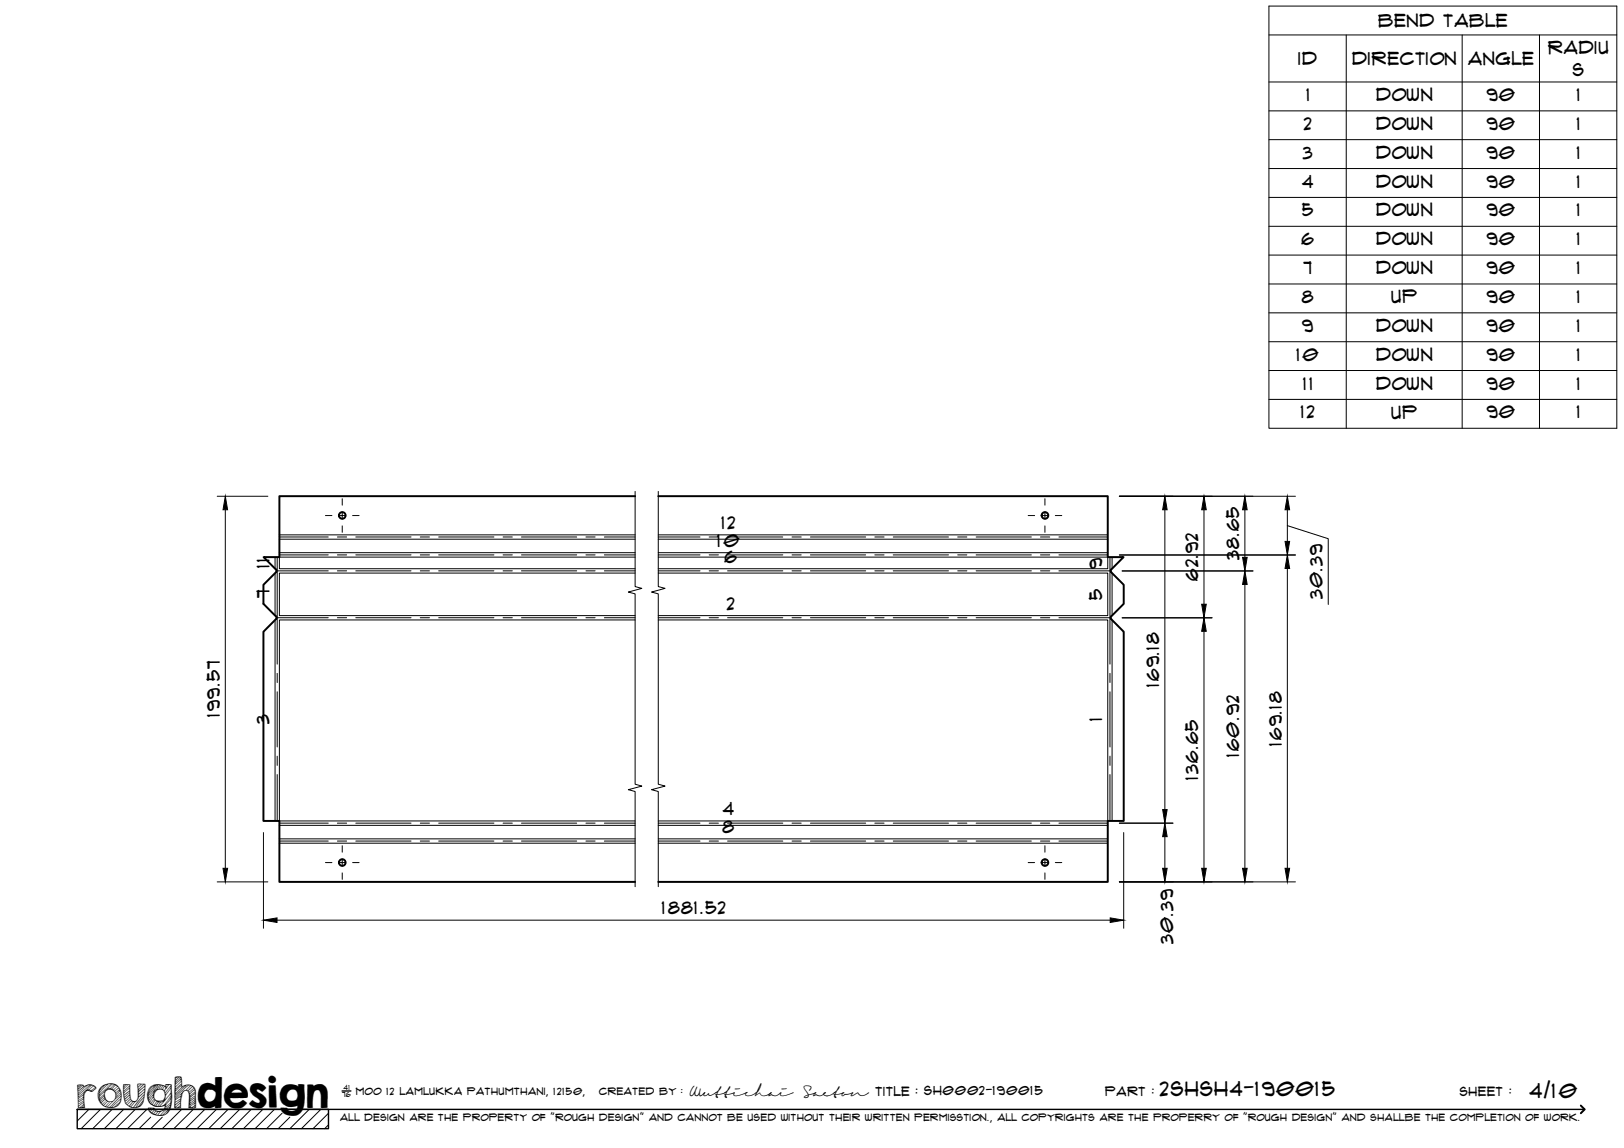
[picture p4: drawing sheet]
<svg xmlns="http://www.w3.org/2000/svg" width="420mm" height="297mm" viewBox="0 0 420 297" stroke-linecap="round" stroke-linejoin="round" font-family="sans-serif">
<!-- layer: Visible -->
<g fill="none" stroke="#000" stroke-width=".51">
<path d="M164.3 128.4h-92v15.8h-4.1l3.3 3.4-.1 .5-3.2 3.2v4.9l3.2 3.3 .1 .2-.1 .5M170.3 128.4h116.3v15.8h4.1l-3.3 3.4 .1 .5 3.2 3.2v4.9l-3.2 3.3-.1 .2 .1 .5M71.4 160.2l-3.2 3.3v48.9h4.1v15.8h92M287.5 160.2l3.2 3.3v48.9h-4.1v15.8h-116.3"/>
<circle cx="88.6" cy="133.4" r=".86"/>
<circle cx="270.4" cy="133.4" r=".86"/>
<circle cx="88.6" cy="223.2" r=".86"/>
<circle cx="270.4" cy="223.2" r=".86"/>
</g>
<!-- layer: Bend Center -->
<g fill="none" stroke="#000" stroke-width=".26">
<path d="M72.3 138.9h12.6M87.3 138.9h2.4M92.1 138.9h14.2M108.7 138.9h2.4M113.5 138.9h14.3M130.2 138.9h2.3M134.9 138.9h14.3M151.6 138.9h2.4M156.4 138.9h7.9M170.3 138.9h10.8M183.5 138.9h2.4M188.2 138.9h14.3"/>
<path d="M204.9 138.9h2.4M209.7 138.9h14.3M226.3 138.9h2.4M231.1 138.9h14.3M247.8 138.9h2.3M252.5 138.9h14.3M269.2 138.9h2.4M274 138.9h12.6M71.5 159.8h13.4M71.5 147.7h13.4M71.7 144.2v27.6M72.3 143.6h12.6"/>
<path d="M87.3 159.8h2.4M87.3 147.7h2.4M87.3 143.6h2.4M92.1 159.8h14.2M92.1 147.7h14.2M92.1 143.6h14.2M108.7 159.8h2.4M108.7 147.7h2.4M108.7 143.6h2.4M113.5 159.8h14.3M113.5 147.7h14.3M113.5 143.6h14.3"/>
<path d="M130.2 159.8h2.3M130.2 147.7h2.3M130.2 143.6h2.3M134.9 159.8h14.3M134.9 147.7h14.3M134.9 143.6h14.3M151.6 159.8h2.4M151.6 147.7h2.4M151.6 143.6h2.4M156.4 159.8h7.9M156.4 147.7h7.9M156.4 143.6h7.9"/>
<path d="M170.3 159.8h10.8M170.3 147.7h10.8M170.3 143.6h10.8M183.5 159.8h2.4M183.5 147.7h2.4M183.5 143.6h2.4M188.2 159.8h14.3M188.2 147.7h14.3M188.2 143.6h14.3M204.9 159.8h2.4M204.9 147.7h2.4M204.9 143.6h2.4"/>
<path d="M209.7 159.8h14.3M209.7 147.7h14.3M209.7 143.6h14.3M226.3 159.8h2.4M226.3 147.7h2.4M226.3 143.6h2.4M231.1 159.8h14.3M231.1 147.7h14.3M231.1 143.6h14.3M247.8 159.8h2.3M247.8 147.7h2.3M247.8 143.6h2.3"/>
<path d="M252.5 159.8h14.3M252.5 147.7h14.3M252.5 143.6h14.3M269.2 159.8h2.4M269.2 147.7h2.4M269.2 143.6h2.4M274 159.8h13.3M274 147.7h13.3M274 143.6h12.6M287.2 144.2v27.6M71.7 174.2v2.4M71.7 179v14.3"/>
<path d="M287.2 174.2v2.4M287.2 179v14.3M71.7 195.7v2.3M287.2 195.7v2.3M71.7 200.4v12M72.3 217.6h12.6M72.3 213h12.6M87.3 217.6h2.4M87.3 213h2.4M92.1 217.6h14.2M92.1 213h14.2M108.7 217.6h2.4"/>
<path d="M108.7 213h2.4M113.5 217.6h14.3M113.5 213h14.3M130.2 217.6h2.3M130.2 213h2.3M134.9 217.6h14.3M134.9 213h14.3M151.6 217.6h2.4M151.6 213h2.4M156.4 217.6h7.9M156.4 213h7.9M170.3 217.6h10.8"/>
<path d="M170.3 213h10.8M183.5 217.6h2.4M183.5 213h2.4M188.2 217.6h14.3M188.2 213h14.3M204.9 217.6h2.4M204.9 213h2.4M209.7 217.6h14.3M209.7 213h14.3M226.3 217.6h2.4M226.3 213h2.4M231.1 217.6h14.3"/>
<path d="M231.1 213h14.3M247.8 217.6h2.3M247.8 213h2.3M252.5 217.6h14.3M252.5 213h14.3M269.2 217.6h2.4M269.2 213h2.4M274 217.6h12.6M274 213h12.6M287.2 200.4v12"/>
</g>
<!-- layer: Visible Narrow -->
<g fill="none" stroke="#000" stroke-width=".26">
<path d="M72.3 139.5h92M72.3 138.4h92M170.3 139.5h116.3M170.3 138.4h116.3M71.2 144.2v2.9M71.2 148.3v10.9M72.3 143h92M164.3 144.2h-92v3h92M164.3 148.3h-92v11h92M170.3 144.2h116.3v3h-116.3M170.3 148.3h116.3v11h-116.3M170.3 143h116.3"/>
<path d="M287.7 144.2v2.9M287.7 148.3v10.9M71.2 160.5v51.9M164.3 160.4h-92v52h92M170.3 160.4h116.3v52h-116.3M287.7 160.5v51.9M72.3 213.6h92M72.3 217.1h92M72.3 218.2h92M170.3 213.6h116.3M170.3 217.1h116.3M170.3 218.2h116.3"/>
</g>
<!-- layer: TitleBlock -->
<path d="M20 287h65v5h-65zM20 287h390M88.5 282.3h2.3" fill="none" stroke="#000" stroke-width=".36"/>
<path d="M409 286.1l1 .9-1 1" fill="none" stroke="#000" stroke-width=".51"/>
<g fill="none" stroke="#000" stroke-width=".26">
<path d="M23 287l-3 3.1M26 287l-5 5M29 287l-5 5M32 287l-5 5M35 287l-5 5M38 287l-5 5M39 289.1l-3 2.9M42 289.1l-3 2.9M47 287l-5 5M50 287l-5 5M53 287l-5 5M56 287l-5 5"/>
<path d="M59 287l-5 5M62 287l-5 5M65 287l-5 5M68 287l-5 5M71 287l-5 5M73 288l-4 4M75 289.1l-3 2.9M80 287l-5 5M83 287l-5 5M85 288l-4 4M85 291l-1 1"/>
</g>
<!-- layer: Smart Centers -->
<g fill="none" stroke="#000" stroke-width=".26">
<path d="M84.2 133.4h1.7M87.7 133.4h1.7M88.5 129v1.7M88.5 132.5v1.8M88.5 136.1v1.6M91.2 133.4h1.7M266 133.4h1.7M269.5 133.4h1.7M270.3 129v1.7M270.3 132.5v1.8M270.3 136.1v1.6M273 133.4h1.7"/>
<path d="M88.5 218.8v1.7M270.3 218.8v1.7M84.2 223.2h1.7M87.7 223.2h1.7M88.5 222.3v1.8M88.5 225.9v1.6M91.2 223.2h1.7M266 223.2h1.7M269.5 223.2h1.7M270.3 222.3v1.8M270.3 225.9v1.6M273 223.2h1.7"/>
</g>
<!-- layer: Bend Tables -->
<g fill="none" stroke="#000" stroke-width=".26">
<path d="M328.3 1.6h90v109.2h-90zM328.3 9h90M348.3 9v101.8M378.3 9v101.8M398.3 9v101.8M328.3 21.2h90M328.3 28.7h90M328.3 36.1h90M328.3 43.6h90M328.3 51.1h90M328.3 58.6h90M328.3 66h90"/>
<path d="M328.3 73.5h90M328.3 80.9h90M328.3 88.4h90M328.3 95.9h90M328.3 103.3h90"/>
</g>
<!-- layer: FD_Dimensions -->
<g fill="none" stroke="#000" stroke-width=".26">
<path d="M56.2 128.4h13.1M58.3 131.9v92.8M289.6 128.4h45.6M301.4 131.9v77.6M311.5 131.9v24.4M322.1 131.9v12.3M333.1 136l10.5 3.4v17M333.1 131.9v8.2M289.6 143.6h45.6M290.3 159.9h23.3M290.3 147.7h33.9M322.1 151.2v73.5"/>
<path d="M333.1 147.1v77.6M311.5 163.4v61.3M68.2 215.4v24.8M289.6 213h13.9M290.7 215.4v24.8M301.4 216.5v8.2M56.2 228.2h13.1M71.7 238.1h215.5M289.6 228.2h45.6"/>
</g>
<g fill="#000" stroke="#000" stroke-width=".26">
<path d="M58.3 128.4l.6 3.5h-1.2zM301.4 128.4l.6 3.5h-1.2zM311.5 128.4l.6 3.5h-1.2zM322.1 128.4l.6 3.5h-1.2zM333.1 128.4l.6 3.5h-1.2zM310.9 156.3h1.2l-.6 3.6zM321.5 144.2h1.2l-.6 3.5zM322.1 147.7l.6 3.5h-1.2zM333.1 143.6l.6 3.5h-1.2zM332.5 140.1h1.2l-.6 3.5zM311.5 159.9l.6 3.5h-1.2zM300.8 209.5h1.2l-.6 3.5z"/>
<path d="M301.4 213l.6 3.5h-1.2zM57.7 224.7h1.2l-.6 3.5zM68.2 238.1l3.5-.6v1.2zM287.2 237.5l3.5 .6-3.5 .6zM300.8 224.7h1.2l-.6 3.5zM310.9 224.7h1.2l-.6 3.5zM321.5 224.7h1.2l-.6 3.5zM332.5 224.7h1.2l-.6 3.5z"/>
</g>
<!-- layer: Break Lines -->
<path d="M164.3 127.2v24.6l1.8 .4-3.5 1 1.7 .5v49.2l1.8 .5-3.5 .9 1.7 .5v24.6M170.3 127.2v24.6l1.8 .4-3.5 1 1.7 .5v49.2l1.8 .5-3.5 .9 1.7 .5v24.6" fill="none" stroke="#000" stroke-width=".26"/>
<text font-size="9.7" x="19.9" y="286.8">roughdesign</text>
<g font-size="5.3">
<text x="300.1" y="283.6">2SHSH4-190015</text>
<text x="395.7" y="284">4/10</text>
</g>
<g font-size="4.6">
<text x="356.6" y="7">Bend Table</text>
<text x="335.9" y="16.9">ID</text>
<text x="349.8" y="16.8">Direction</text>
<text x="379.8" y="16.9">Angle</text>
<text x="400.5" y="13.9">Radiu</text>
<text x="406.9" y="19.8">s</text>
<text x="338" y="26.1">1</text>
<text x="356" y="26.1">Down</text>
<text x="384.6" y="26.1">90</text>
<text x="408" y="26.1">1</text>
<text x="337.3" y="33.6">2</text>
<text x="356" y="33.6">Down</text>
<text x="384.6" y="33.6">90</text>
<text x="408" y="33.6">1</text>
<text x="337.1" y="41">3</text>
<text x="356" y="41.1">Down</text>
<text x="384.6" y="41">90</text>
<text x="408" y="41">1</text>
<text x="336.9" y="48.5">4</text>
<text x="356" y="48.5">Down</text>
<text x="384.6" y="48.5">90</text>
<text x="408" y="48.5">1</text>
<text x="336.9" y="56">5</text>
<text x="356" y="56">Down</text>
<text x="384.6" y="56">90</text>
<text x="408" y="56">1</text>
<text x="336.7" y="63.4">6</text>
<text x="356" y="63.5">Down</text>
<text x="384.6" y="63.4">90</text>
<text x="408" y="63.4">1</text>
<text x="337.2" y="70.9">7</text>
<text x="356" y="70.9">Down</text>
<text x="384.6" y="70.9">90</text>
<text x="408" y="70.9">1</text>
<text x="336.8" y="78.4">8</text>
<text x="360" y="78.4">Up</text>
<text x="384.6" y="78.4">90</text>
<text x="408" y="78.4">1</text>
<text x="336.9" y="85.8">9</text>
<text x="356" y="85.9">Down</text>
<text x="384.6" y="85.8">90</text>
<text x="408" y="85.8">1</text>
<text x="335.4" y="93.3">10</text>
<text x="356" y="93.3">Down</text>
<text x="384.6" y="93.3">90</text>
<text x="408" y="93.3">1</text>
<text x="337.2" y="100.8">11</text>
<text x="356" y="100.8">Down</text>
<text x="384.6" y="100.8">90</text>
<text x="408" y="100.8">1</text>
<text x="336.5" y="108.3">12</text>
<text x="360" y="108.3">Up</text>
<text x="384.6" y="108.3">90</text>
<text x="408" y="108.3">1</text>
<text x="186.6" y="136.9">12</text>
<text x="185.6" y="141.6">10</text>
<text x="69.7" y="147.1" transform="rotate(-90 69.7 147.1)">11</text>
<text x="187.4" y="145.7">6</text>
<text x="285.1" y="147.3" transform="rotate(-90 285.1 147.3)">9</text>
<text x="320.6" y="145" transform="rotate(-90 320.6 145)">38.65</text>
<text x="69.7" y="154.8" transform="rotate(-90 69.7 154.8)">7</text>
<text x="285.2" y="155.2" transform="rotate(-90 285.2 155.2)">5</text>
<text x="310" y="150.3" transform="rotate(-90 310 150.3)">62.92</text>
<text x="342.1" y="155" transform="rotate(-90 342.1 155)">30.39</text>
<text x="188" y="157.8">2</text>
<text x="299.9" y="177.8" transform="rotate(-90 299.9 177.8)">169.18</text>
<text x="56.8" y="185.6" transform="rotate(-90 56.8 185.6)">199.57</text>
<text x="69.7" y="187.4" transform="rotate(-90 69.7 187.4)">3</text>
<text x="285.2" y="186.4" transform="rotate(-90 285.2 186.4)">1</text>
<text x="320.6" y="195.9" transform="rotate(-90 320.6 195.9)">160.92</text>
<text x="331.6" y="193" transform="rotate(-90 331.6 193)">169.18</text>
<text x="310" y="201.8" transform="rotate(-90 310 201.8)">136.65</text>
<text x="186.9" y="215.6">8</text>
<text x="187" y="211">4</text>
<text x="171.2" y="236.6">1881.52</text>
<text x="303.5" y="244.2" transform="rotate(-90 303.5 244.2)">30.39</text>
</g>
<g font-size="3.4">
<text x="178.3" y="283.5">Wuttichai</text>
<text x="208.1" y="283.5">Saeton title : SH0002-190015</text>
</g>
<g font-size="3.3">
<text x="286" y="283.5">Part :</text>
<text x="377.7" y="283.5">sheet :</text>
</g>
<g font-size="2.7">
<text x="92.1" y="283.3">moo 12 Lamlukka pathumthani, 12150,</text>
<text x="155" y="283.3">created by :</text>
</g>
<text font-size="2.6" x="88" y="290.1">all design are the property of &quot;rough design&quot; and cannot be used without their written permisstion., all copyrights are the properry of &quot;rough design&quot; and shallbe the completion of work.</text>
<g font-size="1.9">
<text x="88.5" y="283.9">76</text>
<text x="88.9" y="282.1">41</text>
</g>
</svg>
